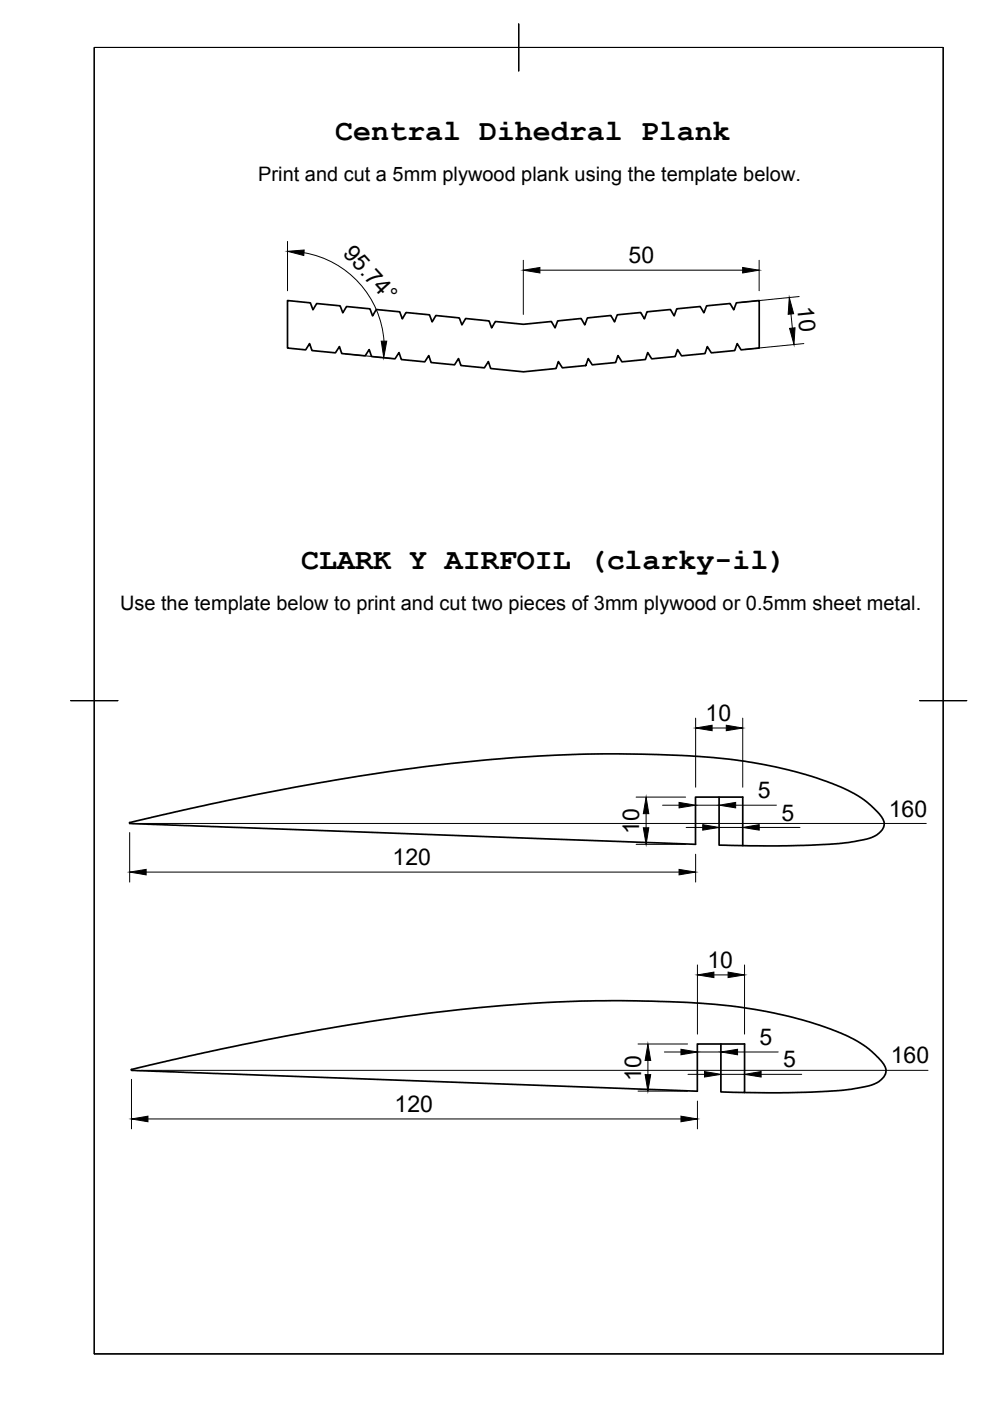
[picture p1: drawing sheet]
<svg xmlns="http://www.w3.org/2000/svg" width="210mm" height="297mm" viewBox="0 0 210 297" stroke-linecap="round" stroke-linejoin="round" font-family="sans-serif">
<!-- layer: Visible -->
<path d="M61 63.7l4.8 .5 .6 1.5 .7-1.3 5 .4 .6 1.5 .8-1.3 4.9 .5 .6 1.5 .8-1.4 5 .5 .5 1.5 .8-1.3 5 .4 .5 1.5 .8-1.3 5 .5 .5 1.5 .8-1.4 5 .5 .5 1.5 .8-1.3 6 .6 5.9-.6 .8 1.3 .5-1.5 5-.5 .8 1.4 .5-1.5 5-.5 .8 1.3 .6-1.5 4.9-.4 .8 1.3 .6-1.5 5-.5 .7 1.4 .6-1.5 5-.5 .7 1.3 .6-1.5 5-.4 .8 1.3 .5-1.5 4.9-.5v10.1l-3.9 .4-.8-1.4-.5 1.5-5 .5-.8-1.3-.5 1.5-5 .4-.8-1.3-.5 1.5-5 .5-.9-1.4-.5 1.5-4.9 .5-.9-1.3-.5 1.5-4.9 .5-.9-1.4-.5 1.5-5 .5-.8-1.3-.5 1.4-6.9 .7-7-.7-.5-1.4-.8 1.3-5-.5-.5-1.5-.8 1.4-5-.5-.5-1.5-.8 1.3-5-.5-.5-1.5-.8 1.4-5-.5-.5-1.5-.9 1.3-4.9-.4-.5-1.5-.9 1.3-5-.5-.5-1.5-.8 1.4-3.8-.4zM152.5 169v10.2l5 .1v-10.3h-10v10l-120-4.4v-.2l6.7-1.6 17-3.7a421.7 421.7 0 0 1 71.6-9.2 216.1 216.1 0 0 1 35.1 1.5 75.2 75.2 0 0 1 22.3 6.4 16.1 16.1 0 0 1 7.2 6.3v1l-.3 .8-1.5 1.3a29.6 29.6 0 0 1-9.2 1.8l-9.7 .3h-9.2M152.8 221.3v10.2l5.1 .1v-10.3h-10.1v10.1l-119.9-4.5v-.2l4-.9 16.4-3.7a429.1 429.1 0 0 1 74.9-9.9 228.5 228.5 0 0 1 33.4 1.3 79.9 79.9 0 0 1 23.5 6.3l.2 .2a16.4 16.4 0 0 1 7.4 6.3l.2 .8-.2 .7-.6 .9-1.1 .8a29.7 29.7 0 0 1-8.8 1.8l-10.2 .4-9.1-.1" fill="none" stroke="#000" stroke-width=".36"/>
<!-- layer: BORDER -->
<path d="M20 10.1h180v276.9h-180zM110 5.1v10M15 148.6h10M195 148.6h10" fill="none" stroke="#000" stroke-width=".21"/>
<!-- layer: FD_Dimensions -->
<g fill="none" stroke="#000" stroke-width=".21">
<path d="M61 51.2v10.4M64.5 53.6a20.5 20.5 0 0 1 16.9 18.7M111 55.2v11.5M114.5 57.3h43M161 55.2v6.4M73.2 75l10.2 1M167.7 66.6l.3 3M169.4 62.9l-12.5 1.2M170.4 72.8l-12.5 1.3M147.5 152.3v14.6M151 154.4h3M157.5 152.3v14.6"/>
<path d="M27.5 176.5v10.5M29.6 174.6h166.8M134.9 179h10.5M134.9 169h10.5M137 172.5v3M140.5 170.7h3.5M145.5 175.4h3.5M147.5 170.7h5M152.5 175.4h5M156 170.7h8.6M161 175.4h8.6M31 184.9h113"/>
<path d="M147.5 181.1v5.9M147.9 204.6v14.7M151.4 206.7h3M157.9 204.6v14.7M27.9 228.8v10.5M30 226.9h166.8M31.4 237.2h113M135.3 231.3h10.5M135.3 221.3h10.5M137.4 224.8v3M140.9 223h3.5M145.9 227.8h3.5"/>
<path d="M147.9 233.5v5.8M147.9 223h5M152.9 227.8h5M156.4 223h8.6M161.4 227.8h8.6"/>
</g>
<g fill="#000" stroke="#000" stroke-width=".21">
<path d="M61 53.3l3.5-.3-.1 1.2zM111 57.3l3.5-.6v1.2zM157.5 56.7l3.5 .6-3.5 .6zM80.8 72.3h1.2l-.6 3.5zM167.3 63.1l1 3.4-1.2 .1zM167.4 69.6l1.2-.1-.3 3.5zM147.5 154.4l3.5-.6v1.1zM154 153.8l3.5 .6-3.5 .5zM136.4 175.5h1.2l-.6 3.5zM137 169l.6 3.5h-1.2zM144 170.1l3.5 .6-3.5 .6zM149 174.8l3.5 .6-3.5 .6z"/>
<path d="M152.5 170.7l3.5-.6v1.2zM157.5 175.4l3.5-.6v1.2zM27.5 184.9l3.5-.6v1.2zM144 184.3l3.5 .6-3.5 .6zM147.9 206.7l3.5-.6v1.2zM154.4 206.1l3.5 .6-3.5 .6zM27.9 237.2l3.5-.5v1.1zM136.8 227.8h1.2l-.6 3.5zM137.4 221.3l.6 3.5h-1.2zM144.4 222.5l3.5 .5-3.5 .6zM144.4 236.7l3.5 .5-3.5 .6zM149.4 227.2l3.5 .6-3.5 .6z"/>
<path d="M152.9 223l3.5-.5v1.1zM157.9 227.8l3.5-.6v1.2z"/>
</g>
<g fill="#fff">
<path d="M68.4 108.7h97v13.4h-97z"/>
<path d="M154.1 271.4h43.4v13.4h-43.4z"/>
</g>
<g font-size="6.3">
<text x="71.1" y="29.7">Central Dihedral Plank</text>
<text x="63.9" y="120.6">CLARK Y AIRFOIL (clarky-il)</text>
<text x="75.8" y="120.4">CLARK Y AIRFOIL (clarky-il)</text>
</g>
<g font-size="4.9">
<text x="72.5" y="53.8" transform="rotate(48 72.5 53.8)">95.74°</text>
<text x="133.3" y="55.8">50</text>
<text x="169" y="65.1" transform="rotate(84 169 65.1)">10</text>
<text x="149.6" y="152.9">10</text>
<text x="160.7" y="169.3">5</text>
<text x="165.7" y="174">5</text>
<text x="188.4" y="173.1">160</text>
<text x="135.5" y="176.9" transform="rotate(-90 135.5 176.9)">10</text>
<text x="83.2" y="183.4">120</text>
<text x="150" y="205.2">10</text>
<text x="161.1" y="221.6">5</text>
<text x="166.1" y="226.3">5</text>
<text x="188.8" y="225.5">160</text>
<text x="135.9" y="229.2" transform="rotate(-90 135.9 229.2)">10</text>
<text x="83.7" y="235.8">120</text>
</g>
<g font-size="4.2">
<text x="54.8" y="38.4">Print and cut a 5mm plywood plank using the template below.</text>
<text x="25.5" y="129.4">Use the template below to print and cut two pieces of 3mm plywood or 0.5mm sheet metal.</text>
</g>
</svg>
